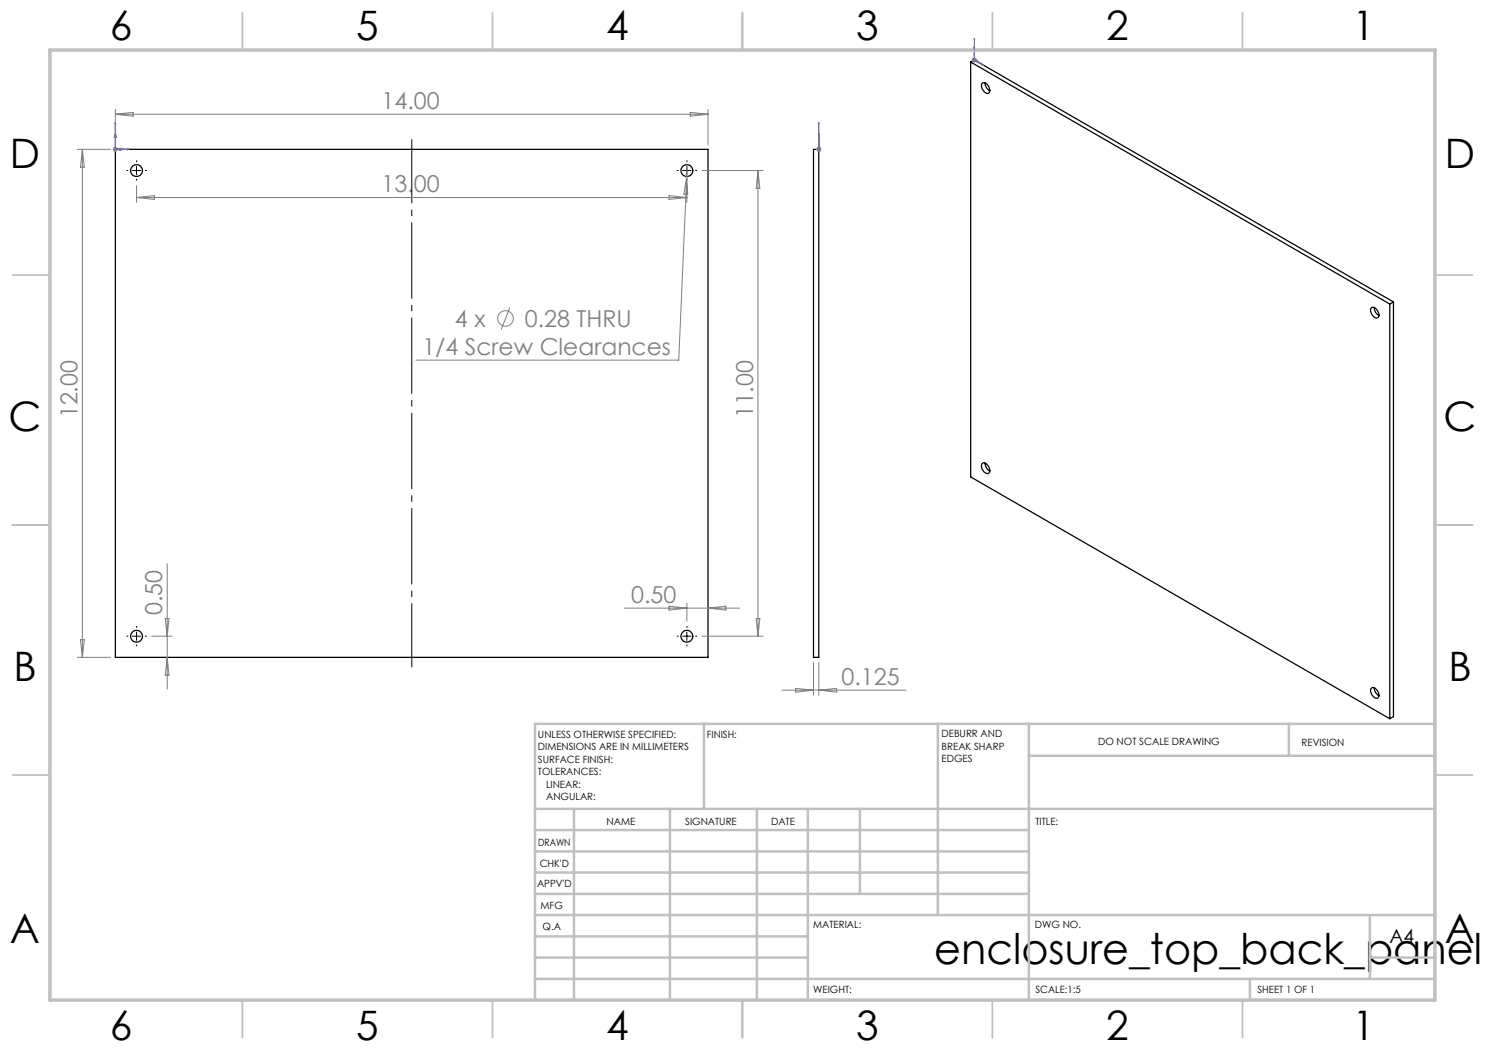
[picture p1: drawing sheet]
<svg xmlns="http://www.w3.org/2000/svg" width="297mm" height="210mm" viewBox="0 0 297 210" stroke-linecap="round" stroke-linejoin="round" font-family="sans-serif">
<g fill="none" stroke="#000" stroke-width=".25">
<path d="M194.1 12.4l83.9 48.4M194.1 12.4v83l83.9 48.3M194.1 12.4l.8-.4 83.8 48.4M196.4 16.6a1.31 1.31 0 0 1 1.5 1.8l-.1 .2a1.06 1.06 0 0 1-1.4-.8l-.1-.7zM197 16.6l.4 1.1 .5 .5M23.1 29.9h118.5v101.6h-118.5zM162.7 29.9h1.1v101.6h-1.1zM274.3 61.6a1.02 1.02 0 0 1 1.3 .8 .7 .7 0 0 1 .2 .7 .7 .7 0 0 1-.6 .5 1.56 1.56 0 0 1-.9-2zM274.8 61.5l.4 1.1 .6 .5M278 60.8v82.9M278.7 60.4v82.9l-.7 .4M278.7 60.4l-.7 .4"/>
<path d="M196.4 92.7a.99 .99 0 0 1 1.4 .8 .72 .72 0 0 1 .2 .7 .72 .72 0 0 1-.6 .5 1.52 1.52 0 0 1-1-2zM197 92.6l.4 1.1 .5 .5M274.3 137.6a1.02 1.02 0 0 1 1.3 .8 .72 .72 0 0 1 .3 .8 .72 .72 0 0 1-.7 .5 1.56 1.56 0 0 1-.9-2.1zM274.8 137.6l.1 .4 .3 .6 .6 .6"/>
<circle cx="27.3" cy="34.1" r="1.2"/>
<circle cx="137.4" cy="34.1" r="1.2"/>
<circle cx="27.3" cy="127.3" r="1.2"/>
<circle cx="137.4" cy="127.3" r="1.2"/>
</g>
<g fill="none" stroke="#808080" stroke-width=".2">
<path d="M194.4 12h1M194.5 11.6l.7 .7M194.9 11.5v1M195.2 11.6l-.7 .7M15.5 29.9h6.6M16.5 29.9v101.6M16.5 29.9l.4 3.5h-.8zM22.6 29.9h1M22.7 29.5l.7 .7M23.1 21.9v7M23.1 29.4v1M23.1 22.9h118.5"/>
<path d="M23.1 22.9l3.5-.4v.7zM23.4 29.5l-.7 .7M27.3 37.1v3.4M27.3 39.5h110.1M27.3 39.5l3.6-.4v.8zM133.8 39.1l3.6 .4-3.6 .4zM137.3 35.3l-1.6 36.7h-52.5M137.3 35.3l.2 3.6-.7-.1zM137.4 37.1v3.4M137.4 32.9l-.1 2.4M138 22.5l3.6 .4-3.6 .3zM140.4 34.1h12.2"/>
<path d="M141.6 21.9v7M151.6 34.1v93.1M151.6 34.1l.4 3.6h-.8zM163.3 29.9h1M163.4 29.5l.7 .7M163.8 29.4v1M164.1 29.5l-.7 .7M102 61.5l-1.8 4.4M33.4 112.7v25.1M15.5 131.5h6.6M16.1 127.9h.8l-.4 3.6zM30.3 127.2h4.1"/>
<path d="M33.1 123.7h.7l-.4 3.5zM33.4 131.5l.4 3.5h-.7zM124.9 121.6h23.1M133.8 121.2l3.6 .4-3.6 .4zM137.4 120.6v3.6M140.4 127.2h12.2M141.6 121.6l3.6-.4v.8zM151.2 123.7h.8l-.4 3.5zM156.4 138h24.8M159.1 137.7l3.6 .3-3.6 .4zM162.7 132.5v6.6M163.8 132.5v6.6"/>
<path d="M163.8 138l3.5-.3v.7z"/>
<circle cx="101.1" cy="63.7" r="1.55"/>
</g>
<g fill="none" stroke="#00f" stroke-width=".2">
<path d="M194.9 7.6v.3zM194.9 9.3l.1 .8-.3-.2zM194.9 12l1.9 1.1M194.9 7.6v4.4M194.9 12l1.1 .7M195.4 12.2l.6 .5-.6-.2zM196.6 12.9l.2 .2zM23.1 24.5v.3h-.1zM23.1 26.7l.2 .8h-.4zM23.1 24.5v5.4h2.7M23.9 29.7l.8 .2-.8 .2zM25.5 29.8l.3 .1h-.3z"/>
<path d="M163.8 29.8v.1zM163.8 24.5v.3v-.3M163.8 29.7v.4zM163.8 26.7v.8v-.8M163.8 29.9h.1M163.8 24.5v5.4"/>
</g>
<path d="M82.4 133.5v-105.6" fill="none" stroke="#000" stroke-width=".2" stroke-dasharray="15.2 1.3 1.3 1.3" stroke-dashoffset="2.4" stroke-linecap="butt"/>
<g fill="none" stroke="#000" stroke-width=".2" stroke-dasharray="15.2 1.3 1.3 1.3" stroke-linecap="butt">
<path d="M25.7 34.1h-.4M27.3 32.4v-.3M27.3 35.8v.3M29 34.1h.3M135.7 34.1h-.3M137.4 32.4v-.3M137.4 35.8v.3M139.1 34.1h.3M25.7 127.2h-.4M27.3 125.6v-.4M27.3 128.9v.4M29 127.2h.3"/>
<path d="M135.7 127.2h-.3M137.4 125.6v-.4M137.4 128.9v.4M139.1 127.2h.3"/>
</g>
<g fill="none" stroke="#c0c0c0" stroke-width=".35">
<path d="M48.5 2.5v7.5M98.5 2.5v7.5M148.5 2.5v7.5M198.5 2.5v7.5M248.5 2.5v7.5M2.5 55h7.5M287 55h7.5M2.5 105h7.5M287 105h7.5M2.5 155h7.5M287 155h7.5M48.5 200v7.5"/>
<path d="M98.5 200v7.5M148.5 200v7.5M198.5 200v7.5M248.5 200v7.5"/>
</g>
<g fill="none" stroke="#c0c0c0" stroke-width=".5">
<path d="M140.8 144.8v17M187.6 144.8v38.2M205.8 144.8v55.2M205.8 151.2h81.2M257.8 144.8v6.4M287 144.8h-180v55.2M107 161.8h180M107 178.8h98.8M107 174.5h98.8M107 170.3h98.8M107 166h98.8M114.8 161.8v38.2"/>
<path d="M134 161.8v38.2M151.4 161.8v38.2M161.6 161.8v38.2M172 161.8v17M107 195.8h180M107 191.5h54.6M107 187.3h54.6M107 183h180M250 195.8v4.2M274 191.5h13M274 183v12.8"/>
</g>
<path d="M10 10h277v190h-277z" fill="none" stroke="#c0c0c0" stroke-width=".7"/>
<path d="M26.5 34.1h1.7M27.3 33.3v1.7M136.5 34.1h1.7M137.4 33.3v1.7M26.5 127.2h1.7M27.3 126.4v1.7M136.5 127.2h1.7M137.4 126.4v1.7" fill="none" stroke="#000" stroke-width=".2"/>
<g fill="#00f">
<path d="M25.5 29.8l.3 .1h-.3zM23.1 24.5v.3h-.1z"/>
<path d="M23.9 29.7l.8 .2-.8 .2zM23.1 26.7l.2 .8h-.4zM163.8 29.8v.1zM163.8 24.5v.3zM163.8 29.7v.4zM163.8 26.7v.8zM196.6 12.9l.2 .2zM194.9 7.6v.3zM195.4 12.2l.6 .5-.6-.2zM194.9 9.3l.1 .8-.3-.2z"/>
</g>
<text font-size="8.5" x="186.8" y="192.7">enclosure_top_back_panel</text>
<g font-size="8.1">
<text x="22" y="8">6</text>
<text x="71.2" y="8">5</text>
<text x="121.2" y="8">4</text>
<text x="171.2" y="8">3</text>
<text x="221.2" y="8">2</text>
<text x="270.5" y="8">1</text>
<text x="2" y="33.6">D</text>
<text x="289" y="33.6">D</text>
<text x="1.7" y="86.1">C</text>
<text x="288.7" y="86.1">C</text>
<text x="2.7" y="136.1">B</text>
<text x="289.7" y="136.1">B</text>
<text x="2" y="188.6">A</text>
<text x="289" y="188.6">A</text>
<text x="22" y="208">6</text>
<text x="71.2" y="208">5</text>
<text x="121.2" y="208">4</text>
<text x="171.2" y="208">3</text>
<text x="221.2" y="208">2</text>
<text x="270.5" y="208">1</text>
</g>
<g font-size="4.7" fill="#808080">
<text x="76.3" y="21.8">14.00</text>
<text x="76.3" y="38.5">13.00</text>
<text x="91" y="65.4">4 x</text>
<text x="105" y="65.4">0.28 THRU</text>
<text x="84.5" y="71">1/4 Screw Clearances</text>
<text x="15.5" y="83.7" transform="rotate(-90 15.5 83.7)">12.00</text>
<text x="150.6" y="83.7" transform="rotate(-90 150.6 83.7)">11.00</text>
<text x="32.4" y="123.1" transform="rotate(-90 32.4 123.1)">0.50</text>
<text x="126.2" y="120.6">0.50</text>
<text x="168.3" y="137">0.125</text>
</g>
<text font-size="3.9" x="277.9" y="188.5">A4</text>
<g font-size="2">
<text x="107.6" y="147.6">UNLESS OTHERWISE SPECIFIED:</text>
<text x="141.4" y="147.6">FINISH:</text>
<text x="188.3" y="147.5">DEBURR AND</text>
<text x="188.3" y="150">BREAK SHARP</text>
<text x="219.6" y="149">DO NOT SCALE DRAWING</text>
<text x="260.3" y="149.2">REVISION</text>
<text x="107.6" y="150.1">DIMENSIONS ARE IN MILLIMETERS</text>
<text x="107.6" y="152.6">SURFACE FINISH:</text>
<text x="107.6" y="155.1">TOLERANCES:</text>
<text x="188.3" y="152.5">EDGES</text>
<text x="109.2" y="157.6">LINEAR:</text>
<text x="109.2" y="160.1">ANGULAR:</text>
<text x="121.3" y="165">NAME</text>
<text x="137" y="164.9">SIGNATURE</text>
<text x="154.2" y="164.9">DATE</text>
<text x="207.1" y="164.9">TITLE:</text>
<text x="107.6" y="169.1">DRAWN</text>
<text x="107.9" y="173.3">CHK'D</text>
<text x="107.4" y="177.4">APPV'D</text>
<text x="108.1" y="181.8">MFG</text>
<text x="108.5" y="186">Q.A</text>
<text x="162.6" y="185.5">MATERIAL:</text>
<text x="207" y="185.5">DWG NO.</text>
<text x="162.6" y="198.5">WEIGHT:</text>
<text x="207.1" y="198.6">SCALE:1:5</text>
<text x="251.5" y="198.6">SHEET 1 OF 1</text>
</g>
</svg>
